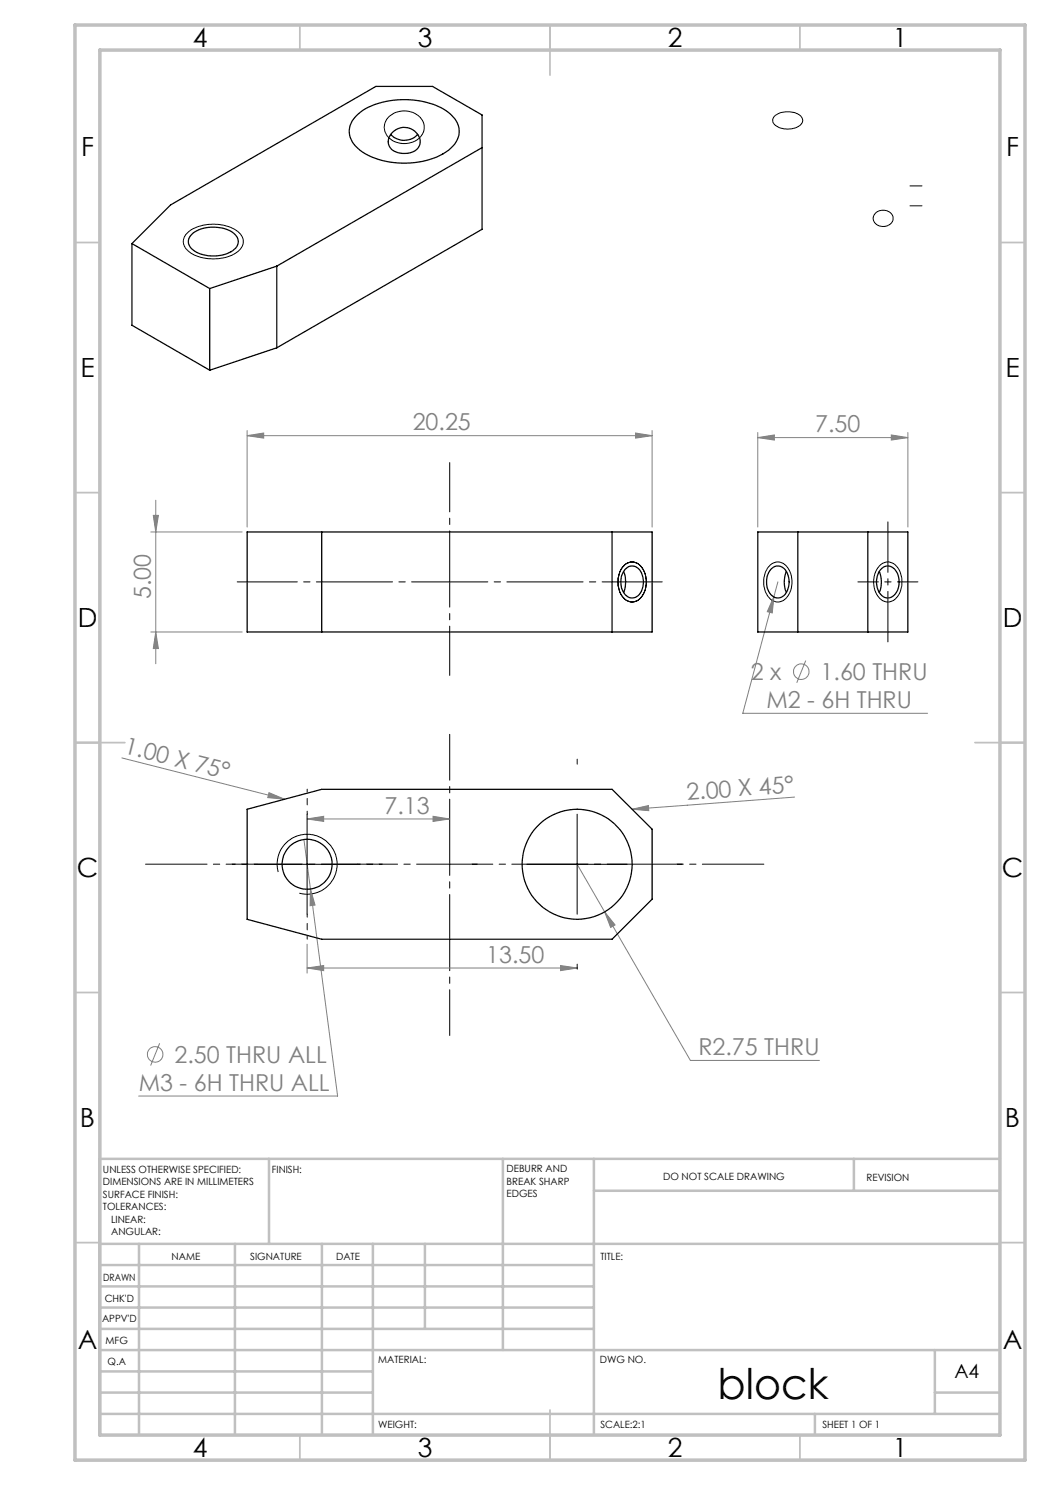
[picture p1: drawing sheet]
<svg xmlns="http://www.w3.org/2000/svg" width="210mm" height="297mm" viewBox="0 0 210 297" stroke-linecap="round" stroke-linejoin="round" font-family="sans-serif">
<g fill="none" stroke="#808080" stroke-width=".2">
<path d="M49.4 87.1l3.3-.5v1zM49.4 86.1v19.3M49.4 87.1h81M127.1 86.6l3.3 .5-3.3 .5zM130.4 86.1v19.3M151.6 87.5l3.3-.5v1zM151.6 86.5v18.9M151.6 87.5h30M178.3 87l3.3 .5-3.3 .5zM181.6 86.5v18.9M30.2 106.4h18.2M30.7 103.1h1l-.5 3.3z"/>
<path d="M31.2 100v32.7M154.8 119.3l-.4 3.3-.9-.3zM155.6 116.4l-7 26.3h36.9M30.2 126.4h18.2M31.2 126.4l.5 3.3h-1zM161.1 132.1l-1.8 4.5M24.4 151.6l32.5 8.2M53.8 158.5l3.1 1.3-3.3-.3zM158.9 159.4l-32.5 2.5M60.8 167.9l6.7 51.3h-39.8M61.4 163.8l3.3-.5v1zM61.4 163.8h28.5"/>
<path d="M62.1 177.8l.9 3.2-1 .1zM86.6 163.3l3.3 .5-3.3 .5zM115.4 172.9l5.5 9.5M126.4 161.9l3.3-.8 .1 1zM61.4 193.6l3.3-.5v1zM61.4 188.8v5.8M61.4 193.6h54M112.1 193.1l3.3 .5-3.3 .5zM120.9 182.4l2.1 2.6-.9 .5zM120.9 182.4l17.2 29.7h25.8M31.9 208.7l-1.8 4.4"/>
<circle cx="160.3" cy="134.3" r="1.55"/>
<circle cx="31" cy="210.9" r="1.55"/>
</g>
<g fill="none" stroke="#000" stroke-width=".2">
<path d="M77.6 23.5a4.4 4.4 0 0 1 7.1 1 3.3 3.3 0 0 1-3.3 4.2 3.7 3.7 0 0 1-4.5-3.5 3.1 3.1 0 0 1 .7-1.7zM155.1 23.1a4.3 4.3 0 0 1 5.2 .4 1.42 1.42 0 0 1-1 2 4.1 4.1 0 0 1-4.6-.9l-.1-.2a1.23 1.23 0 0 1 .5-1.3zM182 37.2h2.4M37.4 46.7a8.5 8.5 0 0 1 8.1-1.4 3.8 3.8 0 0 1 3.1 2.9 3.5 3.5 0 0 1-2.8 3.1 8.8 8.8 0 0 1-8.2-1.2 2.22 2.22 0 0 1-.2-3.4zM175 42.7a2.09 2.09 0 0 1 3.6 .9 2.04 2.04 0 0 1-1.4 1.7 2.04 2.04 0 0 1-2.2-.6 1.36 1.36 0 0 1 0-2zM182 41.2h2.4M124.9 113a2.41 2.41 0 0 1 3.9 1.2 4.8 4.8 0 0 1-1.4 6 2.59 2.59 0 0 1-3.5-2.1 5.1 5.1 0 0 1 1-5.1zM154 113a2.41 2.41 0 0 1 3.9 1.2 4.8 4.8 0 0 1-1.3 6 2.56 2.56 0 0 1-3.5-1.9 5.1 5.1 0 0 1 .9-5.3zM175.9 113.2a2.28 2.28 0 0 1 3.8 .6 4.8 4.8 0 0 1-1.2 6.4 2.52 2.52 0 0 1-3.4-1.9 5.1 5.1 0 0 1 .8-5.1zM51.4 172.9h20M55.6 174.4a6 6 0 0 1 5.3-7.5 6 6 0 0 1 6.5 6.5 6 6 0 0 1-7.5 5.2M61.4 162.8v20"/>
<path d="M105.4 172.9h20M115.4 162.8v20"/>
</g>
<path d="M29.1 172.8h123.7" fill="none" stroke="#000" stroke-width=".2" stroke-dasharray="15.2 1.3 1.3 1.3" stroke-dashoffset="2.9"/>
<path d="M89.9 207.1v-60.2" fill="none" stroke="#000" stroke-width=".2" stroke-dasharray="15.2 1.3 1.3 1.3" stroke-dashoffset="6.1"/>
<path d="M47.4 116.4h85" fill="none" stroke="#000" stroke-width=".2" stroke-dasharray="15.2 1.3 1.3 1.3" stroke-dashoffset="3.2"/>
<path d="M89.9 135.1v-42.6" fill="none" stroke="#000" stroke-width=".2" stroke-dasharray="15.2 1.3 1.3 1.3" stroke-dashoffset="5.4"/>
<path d="M177.6 128.4v-24" fill="none" stroke="#000" stroke-width=".2" stroke-dasharray="15.2 1.3 1.3 1.3" stroke-dashoffset="5.1"/>
<path d="M183.6 116.4h-12" fill="none" stroke="#000" stroke-width=".2" stroke-dasharray="15.2 1.3 1.3 1.3" stroke-dashoffset="11.1"/>
<g fill="none" stroke="#c0c0c0" stroke-width=".35">
<path d="M60 5v5M110 5v10M160 5v5M15 48.5h5M200 48.5h5M15 98.5h5M200 98.5h5M15 148.5h10M195 148.5h10M15 198.5h5M200 198.5h5M15 248.5h5"/>
<path d="M200 248.5h5M60 287v5M110 282v10M160 287v5"/>
</g>
<g fill="none" stroke="#c0c0c0" stroke-width=".5">
<path d="M53.8 231.8v17M100.6 231.8v38.2M118.8 231.8v55.2M118.8 238.2h81.2M170.8 231.8v6.4M200 231.8h-180v55.2M20 248.8h180M20 257.3h98.8M20 253h98.8M27.8 248.8v38.2M47 248.8v38.2M64.4 248.8v38.2"/>
<path d="M74.6 248.8v38.2M85 248.8v17M20 265.8h98.8M20 261.5h98.8M20 278.5h54.6M20 274.3h54.6M20 270h180M187 278.5h13M187 270v12.8M20 282.8h180M163 282.8v4.2"/>
</g>
<path d="M15 5h190v287h-190zM20 10h180v277h-180z" fill="none" stroke="#c0c0c0" stroke-width=".7"/>
<path d="M115.4 152.8v-1M95.4 172.8h-1M135.4 172.8h1M115.4 192.8v1" fill="none" stroke="#000" stroke-width=".2" stroke-dasharray="15.2 1.3 1.3 1.3"/>
<path d="M51.4 172.8h-5M61.4 162.8v-5M71.4 172.8h5M61.4 182.8v5" fill="none" stroke="#000" stroke-width=".2" stroke-dasharray="15.2 1.3 1.3 1.3" stroke-dashoffset="14.6"/>
<g fill="#808080">
<path d="M53.8 158.5l3.1 1.3-3.3-.3z"/>
<path d="M126.4 161.9l3.3-.8 .1 1z"/>
<path d="M86.6 163.3l3.3 .5-3.3 .5zM61.4 163.8l3.3-.5v1zM112.1 193.1l3.3 .5-3.3 .5zM61.4 193.6l3.3-.5v1zM178.3 87l3.3 .5-3.3 .5zM151.6 87.5l3.3-.5v1z"/>
<path d="M49.4 87.1l3.3-.5v1zM127.1 86.6l3.3 .5-3.3 .5zM62.1 177.8l-.1 3.3 1-.1zM120.9 182.4l1.2 3.1 .9-.5zM154.8 119.3l-1.3 3 .9 .3z"/>
<path d="M31.2 126.4l.5 3.3h-1zM30.7 103.1h1l-.5 3.3z"/>
</g>
<g fill="none" stroke="#000" stroke-width=".25">
<path d="M71.1 23.3a13.4 13.4 0 0 1 10.1-3.4 13 13 0 0 1 9.4 3.4 4.2 4.2 0 0 1-.4 6.3 15.3 15.3 0 0 1-12.2 2.8 10.9 10.9 0 0 1-7.6-4 4 4 0 0 1 .7-5.1zM78.1 26.9a3.6 3.6 0 0 0 5.4 0M78.7 26.3a3.2 3.2 0 0 1 3.5-.5 3.2 3.2 0 0 1 1.8 3 3.3 3.3 0 0 1-4 1.8 2.35 2.35 0 0 1-2.3-1.7 2.35 2.35 0 0 1 1-2.6zM96.4 29.5l-41 23.7M26.4 48.7l15.5 9M26.4 48.7l7.7-7.7 41.1-23.7h11.3l9.9 5.7v22.9l-41 23.7M26.4 48.7v16.3l15.5 9M38.3 46.9a7.1 7.1 0 0 1 8.7-.1 1.98 1.98 0 0 1-.4 3.3 7.3 7.3 0 0 1-8.4-.4 1.87 1.87 0 0 1 .1-2.8zM41.9 57.7v16.3M55.4 53.2l-13.5 4.5M55.4 53.2v16.4M55.4 69.6l-13.5 4.4"/>
<path d="M49.4 106.4h81v20h-81zM64.3 106.4v20M122.4 106.4v20M124.7 114.3a5.3 5.3 0 0 1 0 4.2M125 113.9a1.91 1.91 0 0 1 1.9-.6 1.91 1.91 0 0 1 1.4 1.4 3.9 3.9 0 0 1-1.2 4.7 2.07 2.07 0 0 1-2.7-1.5 4.2 4.2 0 0 1 .6-4zM151.6 106.4h30v20h-30zM154.2 113.9a1.91 1.91 0 0 1 1.9-.6 1.91 1.91 0 0 1 1.4 1.4 3.9 3.9 0 0 1-1.2 4.7 2.07 2.07 0 0 1-2.7-1.5 4.2 4.2 0 0 1 .6-4zM157.3 114.3a5.2 5.2 0 0 0 0 4.2M159.6 106.4v20M173.6 106.4v20M175.9 114.3a5.3 5.3 0 0 1 0 4.2M176.4 113.6a1.93 1.93 0 0 1 3.1 1.1 3.8 3.8 0 0 1-1.2 4.7 2.14 2.14 0 0 1-2.9-1.9 3.9 3.9 0 0 1 1-3.9z"/>
<path d="M49.4 161.9l14.9-4h58.1l8 7.9v14l-8 8.1h-58.1l-14.9-4z"/>
<circle cx="61.4" cy="172.9" r="5"/>
<circle cx="115.4" cy="172.9" r="11"/>
</g>
<text font-size="8.5" x="143.5" y="279.7">block</text>
<g font-size="5.3">
<text x="38.5" y="9.5">4</text>
<text x="83.5" y="9.5">3</text>
<text x="133.6" y="9.5">2</text>
<text x="178.6" y="9.5">1</text>
<text x="16.2" y="31.3">F</text>
<text x="201.2" y="31.3">F</text>
<text x="16.1" y="75.5">E</text>
<text x="201.1" y="75.5">E</text>
<text x="15.5" y="125.5">D</text>
<text x="200.5" y="125.5">D</text>
<text x="15.4" y="175.5">C</text>
<text x="200.4" y="175.5">C</text>
<text x="16" y="225.5">B</text>
<text x="201" y="225.5">B</text>
<text x="15.5" y="269.8">A</text>
<text x="200.5" y="269.8">A</text>
<text x="38.5" y="291.5">4</text>
<text x="83.5" y="291.5">3</text>
<text x="133.6" y="291.5">2</text>
<text x="178.6" y="291.5">1</text>
</g>
<g font-size="4.7" fill="#808080">
<text x="82.5" y="86.1">20.25</text>
<text x="163" y="86.5">7.50</text>
<text x="30.2" y="119.8" transform="rotate(-90 30.2 119.8)">5.00</text>
<text x="150.1" y="136">2 x</text>
<text x="164.1" y="136">1.60 THRU</text>
<text x="153.3" y="141.6">M2 - 6H THRU</text>
<text x="24.6" y="150.6" transform="rotate(14 24.6 150.6)">1.00 X 75°</text>
<text x="137.4" y="160" transform="rotate(-4 137.4 160)">2.00 X 45°</text>
<text x="76.9" y="162.8">7.13</text>
<text x="97.2" y="192.6">13.50</text>
<text x="34.9" y="212.6">2.50 THRU ALL</text>
<text x="139.7" y="211.1">R2.75 THRU</text>
<text x="27.8" y="218.2">M3 - 6H THRU ALL</text>
</g>
<text font-size="3.9" x="190.9" y="275.5">A4</text>
<g font-size="2">
<text x="20.6" y="234.6">UNLESS OTHERWISE SPECIFIED:</text>
<text x="20.6" y="237.1">DIMENSIONS ARE IN MILLIMETERS</text>
<text x="20.6" y="239.6">SURFACE FINISH:</text>
<text x="54.4" y="234.6">FINISH:</text>
<text x="101.3" y="234.5">DEBURR AND</text>
<text x="101.3" y="237">BREAK SHARP</text>
<text x="101.3" y="239.5">EDGES</text>
<text x="132.6" y="236">DO NOT SCALE DRAWING</text>
<text x="173.3" y="236.2">REVISION</text>
<text x="20.6" y="242.1">TOLERANCES:</text>
<text x="22.2" y="244.6">LINEAR:</text>
<text x="22.2" y="247.1">ANGULAR:</text>
<text x="34.3" y="252">NAME</text>
<text x="50" y="251.9">SIGNATURE</text>
<text x="67.2" y="251.9">DATE</text>
<text x="120.1" y="251.9">TITLE:</text>
<text x="20.6" y="256.1">DRAWN</text>
<text x="20.9" y="260.3">CHK'D</text>
<text x="20.4" y="264.4">APPV'D</text>
<text x="21.1" y="268.8">MFG</text>
<text x="21.5" y="273">Q.A</text>
<text x="75.6" y="272.5">MATERIAL:</text>
<text x="120" y="272.5">DWG NO.</text>
<text x="75.6" y="285.5">WEIGHT:</text>
<text x="120.1" y="285.6">SCALE:2:1</text>
<text x="164.5" y="285.6">SHEET 1 OF 1</text>
</g>
</svg>
